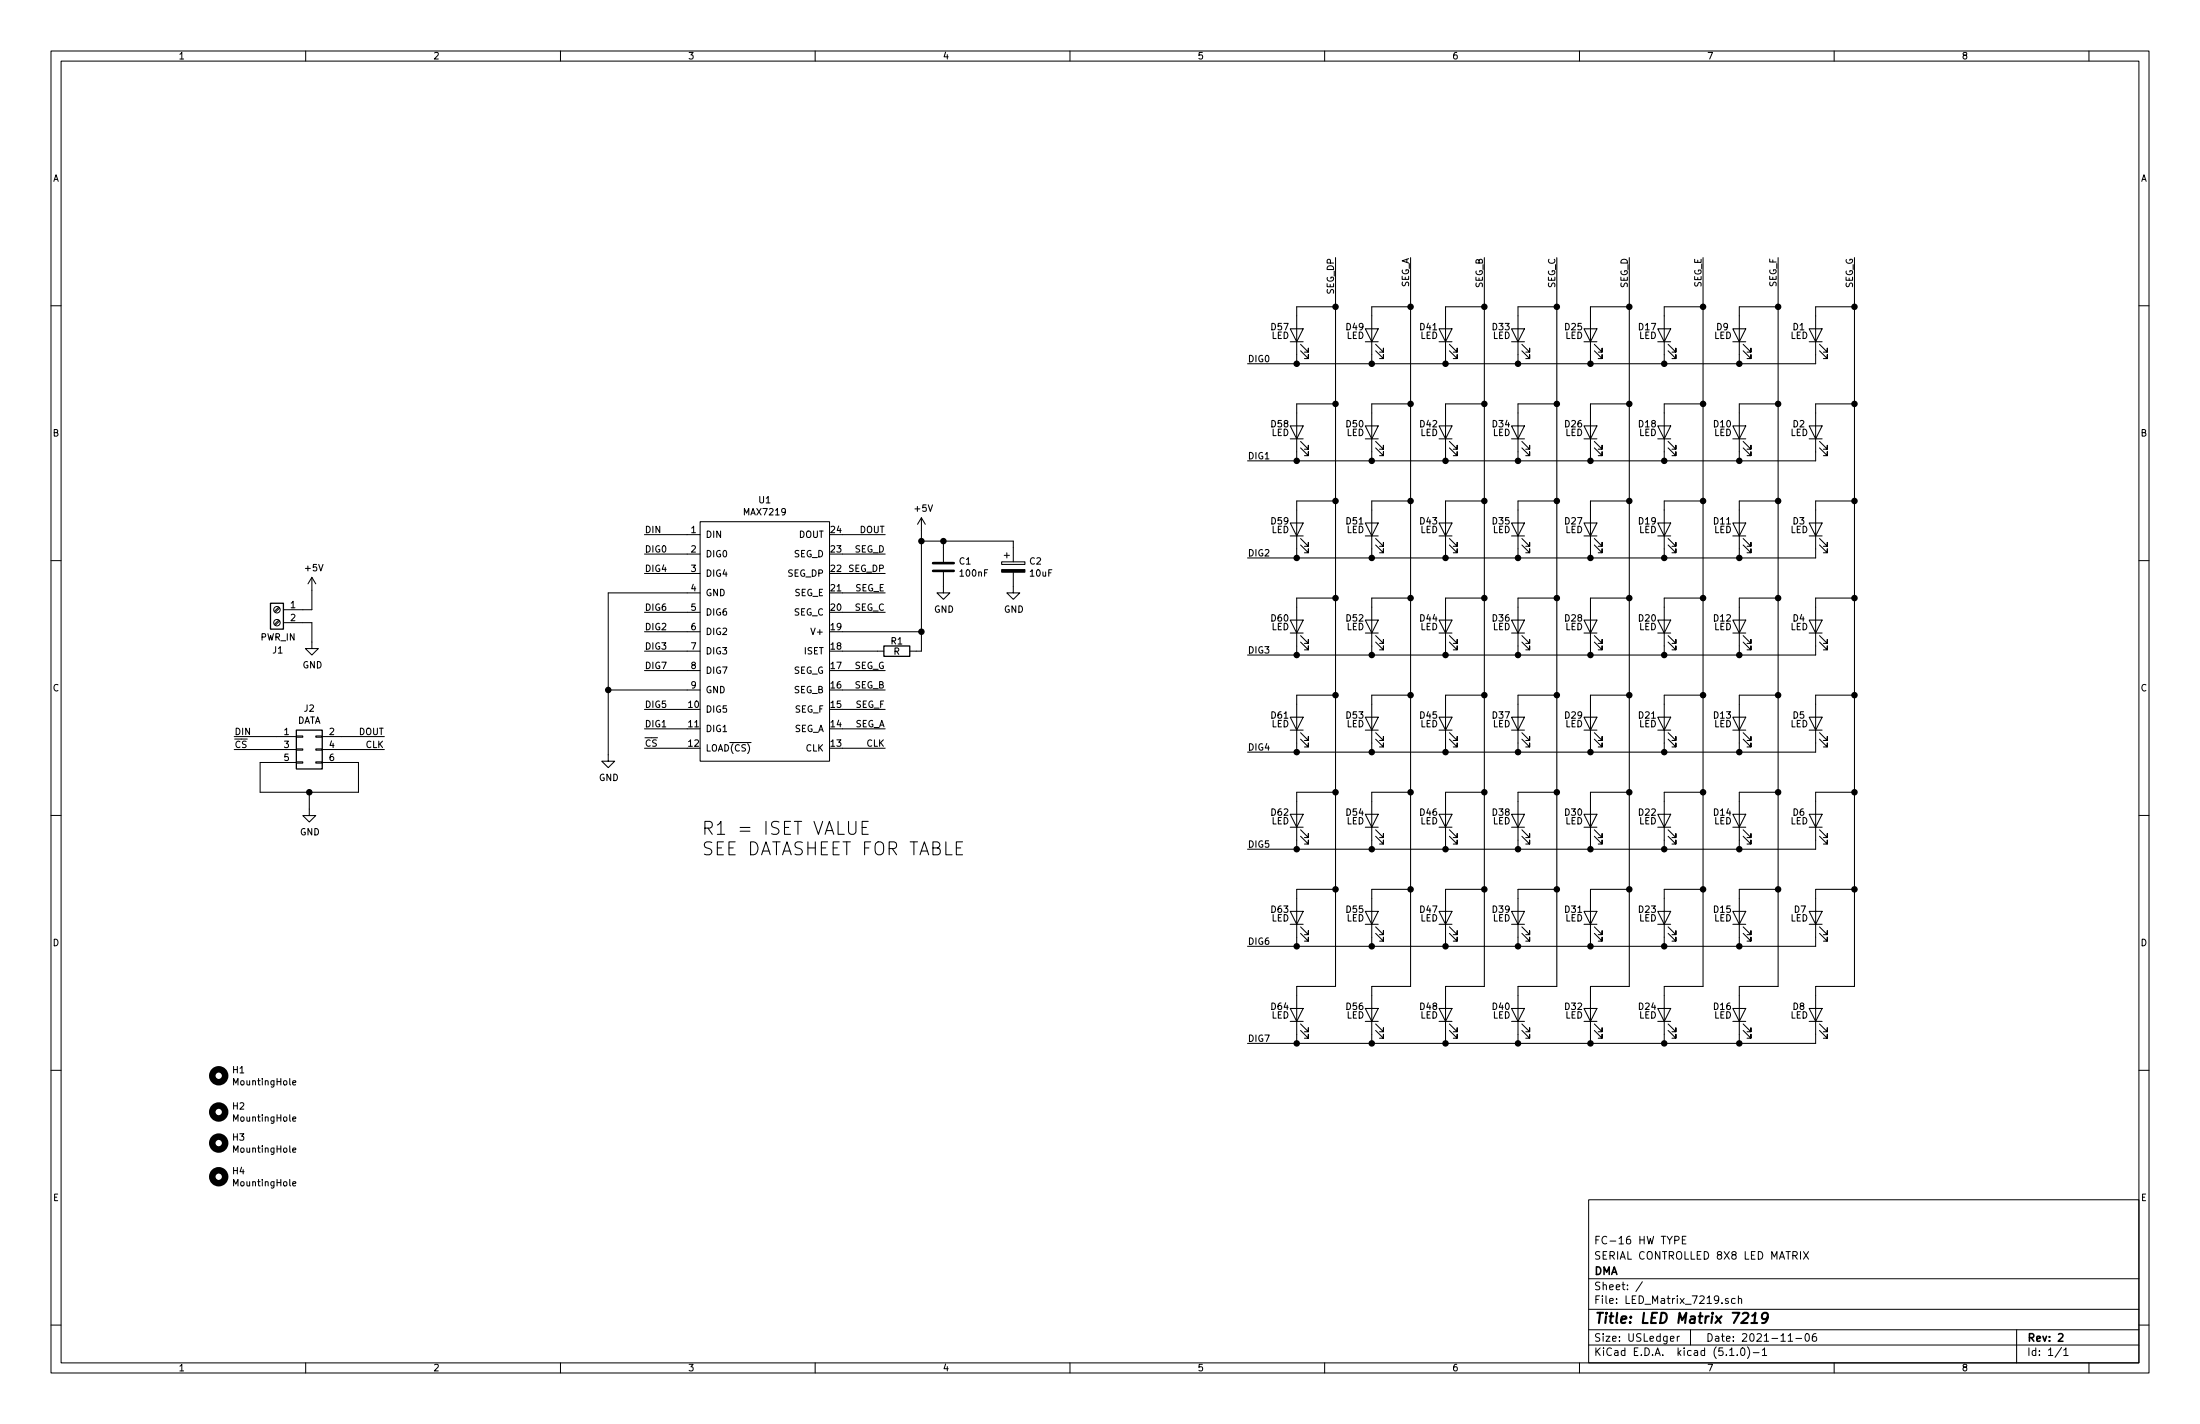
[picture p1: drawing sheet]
EESchema Schematic File Version 4
LIBS:LED_Matrix_7219-cache
EELAYER 29 0
EELAYER END
$Descr USLedger 17000 11000
encoding utf-8
Sheet 1 1
Title "LED Matrix 7219"
Date "2021-11-06"
Rev "2"
Comp "DMA"
Comment1 "SERIAL CONTROLLED 8X8 LED MATRIX"
Comment2 "FC-16 HW TYPE"
Comment3 ""
Comment4 ""
$EndDescr
$Comp
L MAX72XX_DISPLAY_DRIVER:MAX7219 U1
U 1 1
P 5910 4880
F 0 "U1" H 5910 5900 50  0000 C CNN
F 1 "MAX7219" H 5910 5807 50  0000 C CNN
F 2 "Package_DIP:DIP-24_W7.62mm" H 5910 4880 50  0001 C CNN
F 3 "" H 5910 4880 50  0001 C CNN
	1    5910 4880
	1    0    0    -1  
$EndComp
Wire Wire Line
	14030 7620 14330 7620
$Comp
L Device:LED D8
U 1 1
P 14030 7840
F 0 "D8" V 14090 7970 50  0000 C CNN
F 1 "LED" V 14023 7966 50  0000 C CNN
F 2 "LED_THT:LED_D5.0mm" H 14030 7840 50  0001 C CNN
F 3 "~" H 14030 7840 50  0001 C CNN
	1    14030 7840
	0    -1   -1   0   
$EndComp
$Comp
L Device:LED D16
U 1 1
P 13440 7840
F 0 "D16" V 13500 7970 50  0000 C CNN
F 1 "LED" V 13433 7966 50  0000 C CNN
F 2 "LED_THT:LED_D5.0mm" H 13440 7840 50  0001 C CNN
F 3 "~" H 13440 7840 50  0001 C CNN
	1    13440 7840
	0    -1   -1   0   
$EndComp
$Comp
L Device:LED D24
U 1 1
P 12860 7840
F 0 "D24" V 12920 7970 50  0000 C CNN
F 1 "LED" V 12853 7966 50  0000 C CNN
F 2 "LED_THT:LED_D5.0mm" H 12860 7840 50  0001 C CNN
F 3 "~" H 12860 7840 50  0001 C CNN
	1    12860 7840
	0    -1   -1   0   
$EndComp
$Comp
L Device:LED D32
U 1 1
P 12290 7840
F 0 "D32" V 12350 7970 50  0000 C CNN
F 1 "LED" V 12283 7966 50  0000 C CNN
F 2 "LED_THT:LED_D5.0mm" H 12290 7840 50  0001 C CNN
F 3 "~" H 12290 7840 50  0001 C CNN
	1    12290 7840
	0    -1   -1   0   
$EndComp
$Comp
L Device:LED D40
U 1 1
P 11730 7840
F 0 "D40" V 11790 7970 50  0000 C CNN
F 1 "LED" V 11723 7966 50  0000 C CNN
F 2 "LED_THT:LED_D5.0mm" H 11730 7840 50  0001 C CNN
F 3 "~" H 11730 7840 50  0001 C CNN
	1    11730 7840
	0    -1   -1   0   
$EndComp
$Comp
L Device:LED D48
U 1 1
P 11170 7840
F 0 "D48" V 11230 7970 50  0000 C CNN
F 1 "LED" V 11163 7966 50  0000 C CNN
F 2 "LED_THT:LED_D5.0mm" H 11170 7840 50  0001 C CNN
F 3 "~" H 11170 7840 50  0001 C CNN
	1    11170 7840
	0    -1   -1   0   
$EndComp
$Comp
L Device:LED D56
U 1 1
P 10600 7840
F 0 "D56" V 10660 7970 50  0000 C CNN
F 1 "LED" V 10593 7966 50  0000 C CNN
F 2 "LED_THT:LED_D5.0mm" H 10600 7840 50  0001 C CNN
F 3 "~" H 10600 7840 50  0001 C CNN
	1    10600 7840
	0    -1   -1   0   
$EndComp
$Comp
L Device:LED D64
U 1 1
P 10020 7840
F 0 "D64" V 10080 7970 50  0000 C CNN
F 1 "LED" V 10013 7966 50  0000 C CNN
F 2 "LED_THT:LED_D5.0mm" H 10020 7840 50  0001 C CNN
F 3 "~" H 10020 7840 50  0001 C CNN
	1    10020 7840
	0    -1   -1   0   
$EndComp
Wire Wire Line
	14030 7990 14030 8060
Wire Wire Line
	13440 7990 13440 8060
Wire Wire Line
	12860 7990 12860 8060
Wire Wire Line
	12290 7990 12290 8060
Wire Wire Line
	11730 7990 11730 8060
Wire Wire Line
	11170 7990 11170 8060
Wire Wire Line
	10600 7990 10600 8060
Wire Wire Line
	10020 7990 10020 8060
Wire Wire Line
	14030 8060 13440 8060
Connection ~ 13440 8060
Wire Wire Line
	13440 8060 12860 8060
Connection ~ 12860 8060
Wire Wire Line
	12860 8060 12290 8060
Connection ~ 12290 8060
Wire Wire Line
	12290 8060 11730 8060
Connection ~ 11730 8060
Wire Wire Line
	11730 8060 11170 8060
Connection ~ 11170 8060
Wire Wire Line
	11170 8060 10600 8060
Connection ~ 10600 8060
Wire Wire Line
	10600 8060 10020 8060
Connection ~ 10020 8060
Wire Wire Line
	10020 8060 9640 8060
$Comp
L Mechanical:MountingHole H1
U 1 1
P 1690 8310
F 0 "H1" H 1790 8357 50  0000 L CNN
F 1 "MountingHole" H 1790 8264 50  0000 L CNN
F 2 "MountingHole:MountingHole_2.7mm_M2.5" H 1690 8310 50  0001 C CNN
F 3 "~" H 1690 8310 50  0001 C CNN
	1    1690 8310
	1    0    0    -1  
$EndComp
$Comp
L Mechanical:MountingHole H2
U 1 1
P 1690 8590
F 0 "H2" H 1790 8637 50  0000 L CNN
F 1 "MountingHole" H 1790 8544 50  0000 L CNN
F 2 "MountingHole:MountingHole_2.7mm_M2.5" H 1690 8590 50  0001 C CNN
F 3 "~" H 1690 8590 50  0001 C CNN
	1    1690 8590
	1    0    0    -1  
$EndComp
$Comp
L Mechanical:MountingHole H3
U 1 1
P 1690 8830
F 0 "H3" H 1790 8877 50  0000 L CNN
F 1 "MountingHole" H 1790 8784 50  0000 L CNN
F 2 "MountingHole:MountingHole_2.7mm_M2.5" H 1690 8830 50  0001 C CNN
F 3 "~" H 1690 8830 50  0001 C CNN
	1    1690 8830
	1    0    0    -1  
$EndComp
$Comp
L Mechanical:MountingHole H4
U 1 1
P 1690 9090
F 0 "H4" H 1790 9137 50  0000 L CNN
F 1 "MountingHole" H 1790 9044 50  0000 L CNN
F 2 "MountingHole:MountingHole_2.7mm_M2.5" H 1690 9090 50  0001 C CNN
F 3 "~" H 1690 9090 50  0001 C CNN
	1    1690 9090
	1    0    0    -1  
$EndComp
Wire Wire Line
	14030 7620 14030 7690
Wire Wire Line
	13440 7620 13740 7620
Wire Wire Line
	13440 7620 13440 7690
Wire Wire Line
	12860 7620 13160 7620
Wire Wire Line
	12860 7620 12860 7690
Wire Wire Line
	12290 7620 12590 7620
Wire Wire Line
	12290 7620 12290 7690
Wire Wire Line
	11730 7620 12030 7620
Wire Wire Line
	11730 7620 11730 7690
Wire Wire Line
	11170 7620 11470 7620
Wire Wire Line
	11170 7620 11170 7690
Wire Wire Line
	10600 7620 10900 7620
Wire Wire Line
	10600 7620 10600 7690
Wire Wire Line
	10020 7620 10320 7620
Wire Wire Line
	10020 7620 10020 7690
Wire Wire Line
	5310 4280 4980 4280
Wire Wire Line
	5310 4430 4980 4430
Wire Wire Line
	5310 4730 4980 4730
Wire Wire Line
	5310 4880 4980 4880
Wire Wire Line
	5310 5030 4980 5030
Wire Wire Line
	5310 5180 4980 5180
Wire Wire Line
	5310 5480 4980 5480
Wire Wire Line
	5310 5630 4980 5630
Wire Wire Line
	5310 5780 4980 5780
Wire Wire Line
	5310 4130 4980 4130
Wire Wire Line
	6840 4280 6510 4280
Wire Wire Line
	6840 4430 6510 4430
Wire Wire Line
	6840 4730 6510 4730
Wire Wire Line
	6840 4580 6510 4580
Wire Wire Line
	6840 5180 6510 5180
Wire Wire Line
	6840 5330 6510 5330
Wire Wire Line
	6840 5480 6510 5480
Wire Wire Line
	6840 5630 6510 5630
Wire Wire Line
	6840 5780 6510 5780
Wire Wire Line
	6840 4130 6510 4130
Text Label 9640 8060 0    50   ~ 0
DIG7
Wire Wire Line
	14330 6870 14330 7620
Wire Wire Line
	13740 6870 13740 7620
Wire Wire Line
	13160 6870 13160 7620
Wire Wire Line
	12590 6870 12590 7620
Wire Wire Line
	12030 6870 12030 7620
Wire Wire Line
	11470 6870 11470 7620
Wire Wire Line
	10900 6870 10900 7620
Wire Wire Line
	10320 6870 10320 7620
Wire Wire Line
	14030 6870 14330 6870
$Comp
L Device:LED D7
U 1 1
P 14030 7090
F 0 "D7" V 14090 7210 50  0000 C CNN
F 1 "LED" V 14023 7216 50  0000 C CNN
F 2 "LED_THT:LED_D5.0mm" H 14030 7090 50  0001 C CNN
F 3 "~" H 14030 7090 50  0001 C CNN
	1    14030 7090
	0    -1   -1   0   
$EndComp
$Comp
L Device:LED D15
U 1 1
P 13440 7090
F 0 "D15" V 13500 7220 50  0000 C CNN
F 1 "LED" V 13433 7216 50  0000 C CNN
F 2 "LED_THT:LED_D5.0mm" H 13440 7090 50  0001 C CNN
F 3 "~" H 13440 7090 50  0001 C CNN
	1    13440 7090
	0    -1   -1   0   
$EndComp
$Comp
L Device:LED D23
U 1 1
P 12860 7090
F 0 "D23" V 12920 7220 50  0000 C CNN
F 1 "LED" V 12853 7216 50  0000 C CNN
F 2 "LED_THT:LED_D5.0mm" H 12860 7090 50  0001 C CNN
F 3 "~" H 12860 7090 50  0001 C CNN
	1    12860 7090
	0    -1   -1   0   
$EndComp
$Comp
L Device:LED D31
U 1 1
P 12290 7090
F 0 "D31" V 12350 7220 50  0000 C CNN
F 1 "LED" V 12283 7216 50  0000 C CNN
F 2 "LED_THT:LED_D5.0mm" H 12290 7090 50  0001 C CNN
F 3 "~" H 12290 7090 50  0001 C CNN
	1    12290 7090
	0    -1   -1   0   
$EndComp
$Comp
L Device:LED D39
U 1 1
P 11730 7090
F 0 "D39" V 11790 7220 50  0000 C CNN
F 1 "LED" V 11723 7216 50  0000 C CNN
F 2 "LED_THT:LED_D5.0mm" H 11730 7090 50  0001 C CNN
F 3 "~" H 11730 7090 50  0001 C CNN
	1    11730 7090
	0    -1   -1   0   
$EndComp
$Comp
L Device:LED D47
U 1 1
P 11170 7090
F 0 "D47" V 11230 7220 50  0000 C CNN
F 1 "LED" V 11163 7216 50  0000 C CNN
F 2 "LED_THT:LED_D5.0mm" H 11170 7090 50  0001 C CNN
F 3 "~" H 11170 7090 50  0001 C CNN
	1    11170 7090
	0    -1   -1   0   
$EndComp
$Comp
L Device:LED D55
U 1 1
P 10600 7090
F 0 "D55" V 10660 7220 50  0000 C CNN
F 1 "LED" V 10593 7216 50  0000 C CNN
F 2 "LED_THT:LED_D5.0mm" H 10600 7090 50  0001 C CNN
F 3 "~" H 10600 7090 50  0001 C CNN
	1    10600 7090
	0    -1   -1   0   
$EndComp
$Comp
L Device:LED D63
U 1 1
P 10020 7090
F 0 "D63" V 10080 7220 50  0000 C CNN
F 1 "LED" V 10013 7216 50  0000 C CNN
F 2 "LED_THT:LED_D5.0mm" H 10020 7090 50  0001 C CNN
F 3 "~" H 10020 7090 50  0001 C CNN
	1    10020 7090
	0    -1   -1   0   
$EndComp
Wire Wire Line
	14030 7240 14030 7310
Wire Wire Line
	13440 7240 13440 7310
Wire Wire Line
	12860 7240 12860 7310
Wire Wire Line
	12290 7240 12290 7310
Wire Wire Line
	11730 7240 11730 7310
Wire Wire Line
	11170 7240 11170 7310
Wire Wire Line
	10600 7240 10600 7310
Wire Wire Line
	10020 7240 10020 7310
Wire Wire Line
	14030 7310 13440 7310
Connection ~ 13440 7310
Wire Wire Line
	13440 7310 12860 7310
Connection ~ 12860 7310
Wire Wire Line
	12860 7310 12290 7310
Connection ~ 12290 7310
Wire Wire Line
	12290 7310 11730 7310
Connection ~ 11730 7310
Wire Wire Line
	11730 7310 11170 7310
Connection ~ 11170 7310
Wire Wire Line
	11170 7310 10600 7310
Connection ~ 10600 7310
Wire Wire Line
	10600 7310 10020 7310
Connection ~ 10020 7310
Wire Wire Line
	10020 7310 9640 7310
Wire Wire Line
	14030 6870 14030 6940
Wire Wire Line
	13440 6870 13740 6870
Wire Wire Line
	13440 6870 13440 6940
Wire Wire Line
	12860 6870 13160 6870
Wire Wire Line
	12860 6870 12860 6940
Wire Wire Line
	12290 6870 12590 6870
Wire Wire Line
	12290 6870 12290 6940
Wire Wire Line
	11730 6870 12030 6870
Wire Wire Line
	11730 6870 11730 6940
Wire Wire Line
	11170 6870 11470 6870
Wire Wire Line
	11170 6870 11170 6940
Wire Wire Line
	10600 6870 10900 6870
Wire Wire Line
	10600 6870 10600 6940
Wire Wire Line
	10020 6870 10320 6870
Wire Wire Line
	10020 6870 10020 6940
Text Label 9640 7310 0    50   ~ 0
DIG6
Wire Wire Line
	14330 6120 14330 6870
Wire Wire Line
	13740 6120 13740 6870
Wire Wire Line
	13160 6120 13160 6870
Wire Wire Line
	12590 6120 12590 6870
Wire Wire Line
	12030 6120 12030 6870
Wire Wire Line
	11470 6120 11470 6870
Wire Wire Line
	10900 6120 10900 6870
Wire Wire Line
	10320 6120 10320 6870
Connection ~ 10320 6870
Connection ~ 10900 6870
Connection ~ 11470 6870
Connection ~ 12030 6870
Connection ~ 12590 6870
Connection ~ 13160 6870
Connection ~ 13740 6870
Connection ~ 14330 6870
Wire Wire Line
	14030 6120 14330 6120
$Comp
L Device:LED D6
U 1 1
P 14030 6340
F 0 "D6" V 14090 6470 50  0000 C CNN
F 1 "LED" V 14023 6466 50  0000 C CNN
F 2 "LED_THT:LED_D5.0mm" H 14030 6340 50  0001 C CNN
F 3 "~" H 14030 6340 50  0001 C CNN
	1    14030 6340
	0    -1   -1   0   
$EndComp
$Comp
L Device:LED D14
U 1 1
P 13440 6340
F 0 "D14" V 13500 6470 50  0000 C CNN
F 1 "LED" V 13433 6466 50  0000 C CNN
F 2 "LED_THT:LED_D5.0mm" H 13440 6340 50  0001 C CNN
F 3 "~" H 13440 6340 50  0001 C CNN
	1    13440 6340
	0    -1   -1   0   
$EndComp
$Comp
L Device:LED D22
U 1 1
P 12860 6340
F 0 "D22" V 12920 6470 50  0000 C CNN
F 1 "LED" V 12853 6466 50  0000 C CNN
F 2 "LED_THT:LED_D5.0mm" H 12860 6340 50  0001 C CNN
F 3 "~" H 12860 6340 50  0001 C CNN
	1    12860 6340
	0    -1   -1   0   
$EndComp
$Comp
L Device:LED D30
U 1 1
P 12290 6340
F 0 "D30" V 12350 6470 50  0000 C CNN
F 1 "LED" V 12283 6466 50  0000 C CNN
F 2 "LED_THT:LED_D5.0mm" H 12290 6340 50  0001 C CNN
F 3 "~" H 12290 6340 50  0001 C CNN
	1    12290 6340
	0    -1   -1   0   
$EndComp
$Comp
L Device:LED D38
U 1 1
P 11730 6340
F 0 "D38" V 11790 6470 50  0000 C CNN
F 1 "LED" V 11723 6466 50  0000 C CNN
F 2 "LED_THT:LED_D5.0mm" H 11730 6340 50  0001 C CNN
F 3 "~" H 11730 6340 50  0001 C CNN
	1    11730 6340
	0    -1   -1   0   
$EndComp
$Comp
L Device:LED D46
U 1 1
P 11170 6340
F 0 "D46" V 11230 6470 50  0000 C CNN
F 1 "LED" V 11163 6466 50  0000 C CNN
F 2 "LED_THT:LED_D5.0mm" H 11170 6340 50  0001 C CNN
F 3 "~" H 11170 6340 50  0001 C CNN
	1    11170 6340
	0    -1   -1   0   
$EndComp
$Comp
L Device:LED D54
U 1 1
P 10600 6340
F 0 "D54" V 10660 6470 50  0000 C CNN
F 1 "LED" V 10593 6466 50  0000 C CNN
F 2 "LED_THT:LED_D5.0mm" H 10600 6340 50  0001 C CNN
F 3 "~" H 10600 6340 50  0001 C CNN
	1    10600 6340
	0    -1   -1   0   
$EndComp
$Comp
L Device:LED D62
U 1 1
P 10020 6340
F 0 "D62" V 10080 6470 50  0000 C CNN
F 1 "LED" V 10013 6466 50  0000 C CNN
F 2 "LED_THT:LED_D5.0mm" H 10020 6340 50  0001 C CNN
F 3 "~" H 10020 6340 50  0001 C CNN
	1    10020 6340
	0    -1   -1   0   
$EndComp
Wire Wire Line
	14030 6490 14030 6560
Wire Wire Line
	13440 6490 13440 6560
Wire Wire Line
	12860 6490 12860 6560
Wire Wire Line
	12290 6490 12290 6560
Wire Wire Line
	11730 6490 11730 6560
Wire Wire Line
	11170 6490 11170 6560
Wire Wire Line
	10600 6490 10600 6560
Wire Wire Line
	10020 6490 10020 6560
Wire Wire Line
	14030 6560 13440 6560
Connection ~ 13440 6560
Wire Wire Line
	13440 6560 12860 6560
Connection ~ 12860 6560
Wire Wire Line
	12860 6560 12290 6560
Connection ~ 12290 6560
Wire Wire Line
	12290 6560 11730 6560
Connection ~ 11730 6560
Wire Wire Line
	11730 6560 11170 6560
Connection ~ 11170 6560
Wire Wire Line
	11170 6560 10600 6560
Connection ~ 10600 6560
Wire Wire Line
	10600 6560 10020 6560
Connection ~ 10020 6560
Wire Wire Line
	10020 6560 9640 6560
Wire Wire Line
	14030 6120 14030 6190
Wire Wire Line
	13440 6120 13740 6120
Wire Wire Line
	13440 6120 13440 6190
Wire Wire Line
	12860 6120 13160 6120
Wire Wire Line
	12860 6120 12860 6190
Wire Wire Line
	12290 6120 12590 6120
Wire Wire Line
	12290 6120 12290 6190
Wire Wire Line
	11730 6120 12030 6120
Wire Wire Line
	11730 6120 11730 6190
Wire Wire Line
	11170 6120 11470 6120
Wire Wire Line
	11170 6120 11170 6190
Wire Wire Line
	10600 6120 10900 6120
Wire Wire Line
	10600 6120 10600 6190
Wire Wire Line
	10020 6120 10320 6120
Wire Wire Line
	10020 6120 10020 6190
Text Label 9640 6560 0    50   ~ 0
DIG5
Wire Wire Line
	14330 5370 14330 6120
Wire Wire Line
	13740 5370 13740 6120
Wire Wire Line
	13160 5370 13160 6120
Wire Wire Line
	12590 5370 12590 6120
Wire Wire Line
	12030 5370 12030 6120
Wire Wire Line
	11470 5370 11470 6120
Wire Wire Line
	10900 5370 10900 6120
Wire Wire Line
	10320 5370 10320 6120
Wire Wire Line
	14030 5370 14330 5370
$Comp
L Device:LED D5
U 1 1
P 14030 5590
F 0 "D5" V 14090 5720 50  0000 C CNN
F 1 "LED" V 14023 5716 50  0000 C CNN
F 2 "LED_THT:LED_D5.0mm" H 14030 5590 50  0001 C CNN
F 3 "~" H 14030 5590 50  0001 C CNN
	1    14030 5590
	0    -1   -1   0   
$EndComp
$Comp
L Device:LED D13
U 1 1
P 13440 5590
F 0 "D13" V 13500 5720 50  0000 C CNN
F 1 "LED" V 13433 5716 50  0000 C CNN
F 2 "LED_THT:LED_D5.0mm" H 13440 5590 50  0001 C CNN
F 3 "~" H 13440 5590 50  0001 C CNN
	1    13440 5590
	0    -1   -1   0   
$EndComp
$Comp
L Device:LED D21
U 1 1
P 12860 5590
F 0 "D21" V 12920 5720 50  0000 C CNN
F 1 "LED" V 12853 5716 50  0000 C CNN
F 2 "LED_THT:LED_D5.0mm" H 12860 5590 50  0001 C CNN
F 3 "~" H 12860 5590 50  0001 C CNN
	1    12860 5590
	0    -1   -1   0   
$EndComp
$Comp
L Device:LED D29
U 1 1
P 12290 5590
F 0 "D29" V 12350 5720 50  0000 C CNN
F 1 "LED" V 12283 5716 50  0000 C CNN
F 2 "LED_THT:LED_D5.0mm" H 12290 5590 50  0001 C CNN
F 3 "~" H 12290 5590 50  0001 C CNN
	1    12290 5590
	0    -1   -1   0   
$EndComp
$Comp
L Device:LED D37
U 1 1
P 11730 5590
F 0 "D37" V 11790 5720 50  0000 C CNN
F 1 "LED" V 11723 5716 50  0000 C CNN
F 2 "LED_THT:LED_D5.0mm" H 11730 5590 50  0001 C CNN
F 3 "~" H 11730 5590 50  0001 C CNN
	1    11730 5590
	0    -1   -1   0   
$EndComp
$Comp
L Device:LED D45
U 1 1
P 11170 5590
F 0 "D45" V 11230 5720 50  0000 C CNN
F 1 "LED" V 11163 5716 50  0000 C CNN
F 2 "LED_THT:LED_D5.0mm" H 11170 5590 50  0001 C CNN
F 3 "~" H 11170 5590 50  0001 C CNN
	1    11170 5590
	0    -1   -1   0   
$EndComp
$Comp
L Device:LED D53
U 1 1
P 10600 5590
F 0 "D53" V 10660 5720 50  0000 C CNN
F 1 "LED" V 10593 5716 50  0000 C CNN
F 2 "LED_THT:LED_D5.0mm" H 10600 5590 50  0001 C CNN
F 3 "~" H 10600 5590 50  0001 C CNN
	1    10600 5590
	0    -1   -1   0   
$EndComp
$Comp
L Device:LED D61
U 1 1
P 10020 5590
F 0 "D61" V 10080 5720 50  0000 C CNN
F 1 "LED" V 10013 5716 50  0000 C CNN
F 2 "LED_THT:LED_D5.0mm" H 10020 5590 50  0001 C CNN
F 3 "~" H 10020 5590 50  0001 C CNN
	1    10020 5590
	0    -1   -1   0   
$EndComp
Wire Wire Line
	14030 5740 14030 5810
Wire Wire Line
	13440 5740 13440 5810
Wire Wire Line
	12860 5740 12860 5810
Wire Wire Line
	12290 5740 12290 5810
Wire Wire Line
	11730 5740 11730 5810
Wire Wire Line
	11170 5740 11170 5810
Wire Wire Line
	10600 5740 10600 5810
Wire Wire Line
	10020 5740 10020 5810
Wire Wire Line
	14030 5810 13440 5810
Connection ~ 13440 5810
Wire Wire Line
	13440 5810 12860 5810
Connection ~ 12860 5810
Wire Wire Line
	12860 5810 12290 5810
Connection ~ 12290 5810
Wire Wire Line
	12290 5810 11730 5810
Connection ~ 11730 5810
Wire Wire Line
	11730 5810 11170 5810
Connection ~ 11170 5810
Wire Wire Line
	11170 5810 10600 5810
Connection ~ 10600 5810
Wire Wire Line
	10600 5810 10020 5810
Connection ~ 10020 5810
Wire Wire Line
	10020 5810 9640 5810
Wire Wire Line
	14030 5370 14030 5440
Wire Wire Line
	13440 5370 13740 5370
Wire Wire Line
	13440 5370 13440 5440
Wire Wire Line
	12860 5370 13160 5370
Wire Wire Line
	12860 5370 12860 5440
Wire Wire Line
	12290 5370 12590 5370
Wire Wire Line
	12290 5370 12290 5440
Wire Wire Line
	11730 5370 12030 5370
Wire Wire Line
	11730 5370 11730 5440
Wire Wire Line
	11170 5370 11470 5370
Wire Wire Line
	11170 5370 11170 5440
Wire Wire Line
	10600 5370 10900 5370
Wire Wire Line
	10600 5370 10600 5440
Wire Wire Line
	10020 5370 10320 5370
Wire Wire Line
	10020 5370 10020 5440
Text Label 9640 5810 0    50   ~ 0
DIG4
Wire Wire Line
	14330 4620 14330 5370
Wire Wire Line
	13740 4620 13740 5370
Wire Wire Line
	13160 4620 13160 5370
Wire Wire Line
	12590 4620 12590 5370
Wire Wire Line
	12030 4620 12030 5370
Wire Wire Line
	11470 4620 11470 5370
Wire Wire Line
	10900 4620 10900 5370
Wire Wire Line
	10320 4620 10320 5370
Wire Wire Line
	14030 4620 14330 4620
$Comp
L Device:LED D4
U 1 1
P 14030 4840
F 0 "D4" V 14090 4970 50  0000 C CNN
F 1 "LED" V 14023 4966 50  0000 C CNN
F 2 "LED_THT:LED_D5.0mm" H 14030 4840 50  0001 C CNN
F 3 "~" H 14030 4840 50  0001 C CNN
	1    14030 4840
	0    -1   -1   0   
$EndComp
$Comp
L Device:LED D12
U 1 1
P 13440 4840
F 0 "D12" V 13500 4970 50  0000 C CNN
F 1 "LED" V 13433 4966 50  0000 C CNN
F 2 "LED_THT:LED_D5.0mm" H 13440 4840 50  0001 C CNN
F 3 "~" H 13440 4840 50  0001 C CNN
	1    13440 4840
	0    -1   -1   0   
$EndComp
$Comp
L Device:LED D20
U 1 1
P 12860 4840
F 0 "D20" V 12920 4970 50  0000 C CNN
F 1 "LED" V 12853 4966 50  0000 C CNN
F 2 "LED_THT:LED_D5.0mm" H 12860 4840 50  0001 C CNN
F 3 "~" H 12860 4840 50  0001 C CNN
	1    12860 4840
	0    -1   -1   0   
$EndComp
$Comp
L Device:LED D28
U 1 1
P 12290 4840
F 0 "D28" V 12350 4970 50  0000 C CNN
F 1 "LED" V 12283 4966 50  0000 C CNN
F 2 "LED_THT:LED_D5.0mm" H 12290 4840 50  0001 C CNN
F 3 "~" H 12290 4840 50  0001 C CNN
	1    12290 4840
	0    -1   -1   0   
$EndComp
$Comp
L Device:LED D36
U 1 1
P 11730 4840
F 0 "D36" V 11790 4970 50  0000 C CNN
F 1 "LED" V 11723 4966 50  0000 C CNN
F 2 "LED_THT:LED_D5.0mm" H 11730 4840 50  0001 C CNN
F 3 "~" H 11730 4840 50  0001 C CNN
	1    11730 4840
	0    -1   -1   0   
$EndComp
$Comp
L Device:LED D44
U 1 1
P 11170 4840
F 0 "D44" V 11230 4970 50  0000 C CNN
F 1 "LED" V 11163 4966 50  0000 C CNN
F 2 "LED_THT:LED_D5.0mm" H 11170 4840 50  0001 C CNN
F 3 "~" H 11170 4840 50  0001 C CNN
	1    11170 4840
	0    -1   -1   0   
$EndComp
$Comp
L Device:LED D52
U 1 1
P 10600 4840
F 0 "D52" V 10660 4970 50  0000 C CNN
F 1 "LED" V 10593 4966 50  0000 C CNN
F 2 "LED_THT:LED_D5.0mm" H 10600 4840 50  0001 C CNN
F 3 "~" H 10600 4840 50  0001 C CNN
	1    10600 4840
	0    -1   -1   0   
$EndComp
$Comp
L Device:LED D60
U 1 1
P 10020 4840
F 0 "D60" V 10080 4970 50  0000 C CNN
F 1 "LED" V 10013 4966 50  0000 C CNN
F 2 "LED_THT:LED_D5.0mm" H 10020 4840 50  0001 C CNN
F 3 "~" H 10020 4840 50  0001 C CNN
	1    10020 4840
	0    -1   -1   0   
$EndComp
Wire Wire Line
	14030 4990 14030 5060
Wire Wire Line
	13440 4990 13440 5060
Wire Wire Line
	12860 4990 12860 5060
Wire Wire Line
	12290 4990 12290 5060
Wire Wire Line
	11730 4990 11730 5060
Wire Wire Line
	11170 4990 11170 5060
Wire Wire Line
	10600 4990 10600 5060
Wire Wire Line
	10020 4990 10020 5060
Wire Wire Line
	14030 5060 13440 5060
Connection ~ 13440 5060
Wire Wire Line
	13440 5060 12860 5060
Connection ~ 12860 5060
Wire Wire Line
	12860 5060 12290 5060
Connection ~ 12290 5060
Wire Wire Line
	12290 5060 11730 5060
Connection ~ 11730 5060
Wire Wire Line
	11730 5060 11170 5060
Connection ~ 11170 5060
Wire Wire Line
	11170 5060 10600 5060
Connection ~ 10600 5060
Wire Wire Line
	10600 5060 10020 5060
Connection ~ 10020 5060
Wire Wire Line
	10020 5060 9640 5060
Wire Wire Line
	14030 4620 14030 4690
Wire Wire Line
	13440 4620 13740 4620
Wire Wire Line
	13440 4620 13440 4690
Wire Wire Line
	12860 4620 13160 4620
Wire Wire Line
	12860 4620 12860 4690
Wire Wire Line
	12290 4620 12590 4620
Wire Wire Line
	12290 4620 12290 4690
Wire Wire Line
	11730 4620 12030 4620
Wire Wire Line
	11730 4620 11730 4690
Wire Wire Line
	11170 4620 11470 4620
Wire Wire Line
	11170 4620 11170 4690
Wire Wire Line
	10600 4620 10900 4620
Wire Wire Line
	10600 4620 10600 4690
Wire Wire Line
	10020 4620 10320 4620
Wire Wire Line
	10020 4620 10020 4690
Text Label 9640 5060 0    50   ~ 0
DIG3
Wire Wire Line
	14330 3870 14330 4620
Wire Wire Line
	13740 3870 13740 4620
Wire Wire Line
	13160 3870 13160 4620
Wire Wire Line
	12590 3870 12590 4620
Wire Wire Line
	12030 3870 12030 4620
Wire Wire Line
	11470 3870 11470 4620
Wire Wire Line
	10900 3870 10900 4620
Wire Wire Line
	10320 3870 10320 4620
Wire Wire Line
	14030 3870 14330 3870
$Comp
L Device:LED D3
U 1 1
P 14030 4090
F 0 "D3" V 14090 4220 50  0000 C CNN
F 1 "LED" V 14023 4216 50  0000 C CNN
F 2 "LED_THT:LED_D5.0mm" H 14030 4090 50  0001 C CNN
F 3 "~" H 14030 4090 50  0001 C CNN
	1    14030 4090
	0    -1   -1   0   
$EndComp
$Comp
L Device:LED D11
U 1 1
P 13440 4090
F 0 "D11" V 13500 4220 50  0000 C CNN
F 1 "LED" V 13433 4216 50  0000 C CNN
F 2 "LED_THT:LED_D5.0mm" H 13440 4090 50  0001 C CNN
F 3 "~" H 13440 4090 50  0001 C CNN
	1    13440 4090
	0    -1   -1   0   
$EndComp
$Comp
L Device:LED D19
U 1 1
P 12860 4090
F 0 "D19" V 12920 4220 50  0000 C CNN
F 1 "LED" V 12853 4216 50  0000 C CNN
F 2 "LED_THT:LED_D5.0mm" H 12860 4090 50  0001 C CNN
F 3 "~" H 12860 4090 50  0001 C CNN
	1    12860 4090
	0    -1   -1   0   
$EndComp
$Comp
L Device:LED D27
U 1 1
P 12290 4090
F 0 "D27" V 12350 4220 50  0000 C CNN
F 1 "LED" V 12283 4216 50  0000 C CNN
F 2 "LED_THT:LED_D5.0mm" H 12290 4090 50  0001 C CNN
F 3 "~" H 12290 4090 50  0001 C CNN
	1    12290 4090
	0    -1   -1   0   
$EndComp
$Comp
L Device:LED D35
U 1 1
P 11730 4090
F 0 "D35" V 11790 4220 50  0000 C CNN
F 1 "LED" V 11723 4216 50  0000 C CNN
F 2 "LED_THT:LED_D5.0mm" H 11730 4090 50  0001 C CNN
F 3 "~" H 11730 4090 50  0001 C CNN
	1    11730 4090
	0    -1   -1   0   
$EndComp
$Comp
L Device:LED D43
U 1 1
P 11170 4090
F 0 "D43" V 11230 4220 50  0000 C CNN
F 1 "LED" V 11163 4216 50  0000 C CNN
F 2 "LED_THT:LED_D5.0mm" H 11170 4090 50  0001 C CNN
F 3 "~" H 11170 4090 50  0001 C CNN
	1    11170 4090
	0    -1   -1   0   
$EndComp
$Comp
L Device:LED D51
U 1 1
P 10600 4090
F 0 "D51" V 10660 4220 50  0000 C CNN
F 1 "LED" V 10593 4216 50  0000 C CNN
F 2 "LED_THT:LED_D5.0mm" H 10600 4090 50  0001 C CNN
F 3 "~" H 10600 4090 50  0001 C CNN
	1    10600 4090
	0    -1   -1   0   
$EndComp
$Comp
L Device:LED D59
U 1 1
P 10020 4090
F 0 "D59" V 10080 4220 50  0000 C CNN
F 1 "LED" V 10013 4216 50  0000 C CNN
F 2 "LED_THT:LED_D5.0mm" H 10020 4090 50  0001 C CNN
F 3 "~" H 10020 4090 50  0001 C CNN
	1    10020 4090
	0    -1   -1   0   
$EndComp
Wire Wire Line
	14030 4240 14030 4310
Wire Wire Line
	13440 4240 13440 4310
Wire Wire Line
	12860 4240 12860 4310
Wire Wire Line
	12290 4240 12290 4310
Wire Wire Line
	11730 4240 11730 4310
Wire Wire Line
	11170 4240 11170 4310
Wire Wire Line
	10600 4240 10600 4310
Wire Wire Line
	10020 4240 10020 4310
Wire Wire Line
	14030 4310 13440 4310
Connection ~ 13440 4310
Wire Wire Line
	13440 4310 12860 4310
Connection ~ 12860 4310
Wire Wire Line
	12860 4310 12290 4310
Connection ~ 12290 4310
Wire Wire Line
	12290 4310 11730 4310
Connection ~ 11730 4310
Wire Wire Line
	11730 4310 11170 4310
Connection ~ 11170 4310
Wire Wire Line
	11170 4310 10600 4310
Connection ~ 10600 4310
Wire Wire Line
	10600 4310 10020 4310
Connection ~ 10020 4310
Wire Wire Line
	10020 4310 9640 4310
Wire Wire Line
	14030 3870 14030 3940
Wire Wire Line
	13440 3870 13740 3870
Wire Wire Line
	13440 3870 13440 3940
Wire Wire Line
	12860 3870 13160 3870
Wire Wire Line
	12860 3870 12860 3940
Wire Wire Line
	12290 3870 12590 3870
Wire Wire Line
	12290 3870 12290 3940
Wire Wire Line
	11730 3870 12030 3870
Wire Wire Line
	11730 3870 11730 3940
Wire Wire Line
	11170 3870 11470 3870
Wire Wire Line
	11170 3870 11170 3940
Wire Wire Line
	10600 3870 10900 3870
Wire Wire Line
	10600 3870 10600 3940
Wire Wire Line
	10020 3870 10320 3870
Wire Wire Line
	10020 3870 10020 3940
Text Label 9640 4310 0    50   ~ 0
DIG2
Wire Wire Line
	14330 3120 14330 3870
Wire Wire Line
	13740 3120 13740 3870
Wire Wire Line
	13160 3120 13160 3870
Wire Wire Line
	12590 3120 12590 3870
Wire Wire Line
	12030 3120 12030 3870
Wire Wire Line
	11470 3120 11470 3870
Wire Wire Line
	10900 3120 10900 3870
Wire Wire Line
	10320 3120 10320 3870
Wire Wire Line
	14030 3120 14330 3120
$Comp
L Device:LED D2
U 1 1
P 14030 3340
F 0 "D2" V 14090 3470 50  0000 C CNN
F 1 "LED" V 14023 3466 50  0000 C CNN
F 2 "LED_THT:LED_D5.0mm" H 14030 3340 50  0001 C CNN
F 3 "~" H 14030 3340 50  0001 C CNN
	1    14030 3340
	0    -1   -1   0   
$EndComp
$Comp
L Device:LED D10
U 1 1
P 13440 3340
F 0 "D10" V 13500 3470 50  0000 C CNN
F 1 "LED" V 13433 3466 50  0000 C CNN
F 2 "LED_THT:LED_D5.0mm" H 13440 3340 50  0001 C CNN
F 3 "~" H 13440 3340 50  0001 C CNN
	1    13440 3340
	0    -1   -1   0   
$EndComp
$Comp
L Device:LED D18
U 1 1
P 12860 3340
F 0 "D18" V 12920 3470 50  0000 C CNN
F 1 "LED" V 12853 3466 50  0000 C CNN
F 2 "LED_THT:LED_D5.0mm" H 12860 3340 50  0001 C CNN
F 3 "~" H 12860 3340 50  0001 C CNN
	1    12860 3340
	0    -1   -1   0   
$EndComp
$Comp
L Device:LED D26
U 1 1
P 12290 3340
F 0 "D26" V 12350 3470 50  0000 C CNN
F 1 "LED" V 12283 3466 50  0000 C CNN
F 2 "LED_THT:LED_D5.0mm" H 12290 3340 50  0001 C CNN
F 3 "~" H 12290 3340 50  0001 C CNN
	1    12290 3340
	0    -1   -1   0   
$EndComp
$Comp
L Device:LED D34
U 1 1
P 11730 3340
F 0 "D34" V 11790 3470 50  0000 C CNN
F 1 "LED" V 11723 3466 50  0000 C CNN
F 2 "LED_THT:LED_D5.0mm" H 11730 3340 50  0001 C CNN
F 3 "~" H 11730 3340 50  0001 C CNN
	1    11730 3340
	0    -1   -1   0   
$EndComp
$Comp
L Device:LED D42
U 1 1
P 11170 3340
F 0 "D42" V 11230 3470 50  0000 C CNN
F 1 "LED" V 11163 3466 50  0000 C CNN
F 2 "LED_THT:LED_D5.0mm" H 11170 3340 50  0001 C CNN
F 3 "~" H 11170 3340 50  0001 C CNN
	1    11170 3340
	0    -1   -1   0   
$EndComp
$Comp
L Device:LED D50
U 1 1
P 10600 3340
F 0 "D50" V 10660 3470 50  0000 C CNN
F 1 "LED" V 10593 3466 50  0000 C CNN
F 2 "LED_THT:LED_D5.0mm" H 10600 3340 50  0001 C CNN
F 3 "~" H 10600 3340 50  0001 C CNN
	1    10600 3340
	0    -1   -1   0   
$EndComp
$Comp
L Device:LED D58
U 1 1
P 10020 3340
F 0 "D58" V 10080 3470 50  0000 C CNN
F 1 "LED" V 10013 3466 50  0000 C CNN
F 2 "LED_THT:LED_D5.0mm" H 10020 3340 50  0001 C CNN
F 3 "~" H 10020 3340 50  0001 C CNN
	1    10020 3340
	0    -1   -1   0   
$EndComp
Wire Wire Line
	14030 3490 14030 3560
Wire Wire Line
	13440 3490 13440 3560
Wire Wire Line
	12860 3490 12860 3560
Wire Wire Line
	12290 3490 12290 3560
Wire Wire Line
	11730 3490 11730 3560
Wire Wire Line
	11170 3490 11170 3560
Wire Wire Line
	10600 3490 10600 3560
Wire Wire Line
	10020 3490 10020 3560
Wire Wire Line
	14030 3560 13440 3560
Connection ~ 13440 3560
Wire Wire Line
	13440 3560 12860 3560
Connection ~ 12860 3560
Wire Wire Line
	12860 3560 12290 3560
Connection ~ 12290 3560
Wire Wire Line
	12290 3560 11730 3560
Connection ~ 11730 3560
Wire Wire Line
	11730 3560 11170 3560
Connection ~ 11170 3560
Wire Wire Line
	11170 3560 10600 3560
Connection ~ 10600 3560
Wire Wire Line
	10600 3560 10020 3560
Connection ~ 10020 3560
Wire Wire Line
	10020 3560 9640 3560
Wire Wire Line
	14030 3120 14030 3190
Wire Wire Line
	13440 3120 13740 3120
Wire Wire Line
	13440 3120 13440 3190
Wire Wire Line
	12860 3120 13160 3120
Wire Wire Line
	12860 3120 12860 3190
Wire Wire Line
	12290 3120 12590 3120
Wire Wire Line
	12290 3120 12290 3190
Wire Wire Line
	11730 3120 12030 3120
Wire Wire Line
	11730 3120 11730 3190
Wire Wire Line
	11170 3120 11470 3120
Wire Wire Line
	11170 3120 11170 3190
Wire Wire Line
	10600 3120 10900 3120
Wire Wire Line
	10600 3120 10600 3190
Wire Wire Line
	10020 3120 10320 3120
Wire Wire Line
	10020 3120 10020 3190
Text Label 9640 3560 0    50   ~ 0
DIG1
Wire Wire Line
	14330 2370 14330 3120
Wire Wire Line
	13740 2370 13740 3120
Wire Wire Line
	13160 2370 13160 3120
Wire Wire Line
	12590 2370 12590 3120
Wire Wire Line
	12030 2370 12030 3120
Wire Wire Line
	11470 2370 11470 3120
Wire Wire Line
	10900 2370 10900 3120
Wire Wire Line
	10320 2370 10320 3120
Connection ~ 10320 3120
Connection ~ 10320 3870
Connection ~ 10320 4620
Connection ~ 10320 5370
Connection ~ 10320 6120
Connection ~ 10900 3120
Connection ~ 10900 3870
Connection ~ 10900 4620
Connection ~ 10900 5370
Connection ~ 10900 6120
Connection ~ 11470 3120
Connection ~ 11470 3870
Connection ~ 11470 4620
Connection ~ 11470 5370
Connection ~ 11470 6120
Connection ~ 12030 3120
Connection ~ 12030 3870
Connection ~ 12030 4620
Connection ~ 12030 5370
Connection ~ 12030 6120
Connection ~ 12590 3120
Connection ~ 12590 3870
Connection ~ 12590 4620
Connection ~ 12590 5370
Connection ~ 12590 6120
Connection ~ 13160 3120
Connection ~ 13160 3870
Connection ~ 13160 4620
Connection ~ 13160 5370
Connection ~ 13160 6120
Connection ~ 13740 3120
Connection ~ 13740 3870
Connection ~ 13740 4620
Connection ~ 13740 5370
Connection ~ 13740 6120
Connection ~ 14330 3120
Connection ~ 14330 3870
Connection ~ 14330 4620
Connection ~ 14330 5370
Connection ~ 14330 6120
Wire Wire Line
	14030 2370 14330 2370
$Comp
L Device:LED D1
U 1 1
P 14030 2590
F 0 "D1" V 14090 2720 50  0000 C CNN
F 1 "LED" V 14023 2716 50  0000 C CNN
F 2 "LED_THT:LED_D5.0mm" H 14030 2590 50  0001 C CNN
F 3 "~" H 14030 2590 50  0001 C CNN
	1    14030 2590
	0    -1   -1   0   
$EndComp
$Comp
L Device:LED D9
U 1 1
P 13440 2590
F 0 "D9" V 13500 2720 50  0000 C CNN
F 1 "LED" V 13433 2716 50  0000 C CNN
F 2 "LED_THT:LED_D5.0mm" H 13440 2590 50  0001 C CNN
F 3 "~" H 13440 2590 50  0001 C CNN
	1    13440 2590
	0    -1   -1   0   
$EndComp
$Comp
L Device:LED D17
U 1 1
P 12860 2590
F 0 "D17" V 12920 2720 50  0000 C CNN
F 1 "LED" V 12853 2716 50  0000 C CNN
F 2 "LED_THT:LED_D5.0mm" H 12860 2590 50  0001 C CNN
F 3 "~" H 12860 2590 50  0001 C CNN
	1    12860 2590
	0    -1   -1   0   
$EndComp
$Comp
L Device:LED D25
U 1 1
P 12290 2590
F 0 "D25" V 12350 2720 50  0000 C CNN
F 1 "LED" V 12283 2716 50  0000 C CNN
F 2 "LED_THT:LED_D5.0mm" H 12290 2590 50  0001 C CNN
F 3 "~" H 12290 2590 50  0001 C CNN
	1    12290 2590
	0    -1   -1   0   
$EndComp
$Comp
L Device:LED D33
U 1 1
P 11730 2590
F 0 "D33" V 11790 2720 50  0000 C CNN
F 1 "LED" V 11723 2716 50  0000 C CNN
F 2 "LED_THT:LED_D5.0mm" H 11730 2590 50  0001 C CNN
F 3 "~" H 11730 2590 50  0001 C CNN
	1    11730 2590
	0    -1   -1   0   
$EndComp
$Comp
L Device:LED D41
U 1 1
P 11170 2590
F 0 "D41" V 11230 2720 50  0000 C CNN
F 1 "LED" V 11163 2716 50  0000 C CNN
F 2 "LED_THT:LED_D5.0mm" H 11170 2590 50  0001 C CNN
F 3 "~" H 11170 2590 50  0001 C CNN
	1    11170 2590
	0    -1   -1   0   
$EndComp
$Comp
L Device:LED D49
U 1 1
P 10600 2590
F 0 "D49" V 10660 2720 50  0000 C CNN
F 1 "LED" V 10593 2716 50  0000 C CNN
F 2 "LED_THT:LED_D5.0mm" H 10600 2590 50  0001 C CNN
F 3 "~" H 10600 2590 50  0001 C CNN
	1    10600 2590
	0    -1   -1   0   
$EndComp
$Comp
L Device:LED D57
U 1 1
P 10020 2590
F 0 "D57" V 10080 2720 50  0000 C CNN
F 1 "LED" V 10013 2716 50  0000 C CNN
F 2 "LED_THT:LED_D5.0mm" H 10020 2590 50  0001 C CNN
F 3 "~" H 10020 2590 50  0001 C CNN
	1    10020 2590
	0    -1   -1   0   
$EndComp
Wire Wire Line
	14030 2740 14030 2810
Wire Wire Line
	13440 2740 13440 2810
Wire Wire Line
	12860 2740 12860 2810
Wire Wire Line
	12290 2740 12290 2810
Wire Wire Line
	11730 2740 11730 2810
Wire Wire Line
	11170 2740 11170 2810
Wire Wire Line
	10600 2740 10600 2810
Wire Wire Line
	10020 2740 10020 2810
Wire Wire Line
	14030 2810 13440 2810
Connection ~ 13440 2810
Wire Wire Line
	13440 2810 12860 2810
Connection ~ 12860 2810
Wire Wire Line
	12860 2810 12290 2810
Connection ~ 12290 2810
Wire Wire Line
	12290 2810 11730 2810
Connection ~ 11730 2810
Wire Wire Line
	11730 2810 11170 2810
Connection ~ 11170 2810
Wire Wire Line
	11170 2810 10600 2810
Connection ~ 10600 2810
Wire Wire Line
	10600 2810 10020 2810
Connection ~ 10020 2810
Wire Wire Line
	10020 2810 9640 2810
Wire Wire Line
	14030 2370 14030 2440
Wire Wire Line
	13440 2370 13740 2370
Wire Wire Line
	13440 2370 13440 2440
Wire Wire Line
	12860 2370 13160 2370
Wire Wire Line
	12860 2370 12860 2440
Wire Wire Line
	12290 2370 12590 2370
Wire Wire Line
	12290 2370 12290 2440
Wire Wire Line
	11730 2370 12030 2370
Wire Wire Line
	11730 2370 11730 2440
Wire Wire Line
	11170 2370 11470 2370
Wire Wire Line
	11170 2370 11170 2440
Wire Wire Line
	10600 2370 10900 2370
Wire Wire Line
	10600 2370 10600 2440
Wire Wire Line
	10020 2370 10320 2370
Wire Wire Line
	10020 2370 10020 2440
Text Label 9640 2810 0    50   ~ 0
DIG0
Wire Wire Line
	14330 1990 14330 2370
Connection ~ 14330 2370
Wire Wire Line
	13740 1990 13740 2370
Wire Wire Line
	13160 1990 13160 2370
Wire Wire Line
	12590 1990 12590 2370
Wire Wire Line
	12030 1990 12030 2370
Wire Wire Line
	11470 1990 11470 2370
Wire Wire Line
	10900 1990 10900 2370
Wire Wire Line
	10320 1990 10320 2370
Connection ~ 10320 2370
Connection ~ 10900 2370
Connection ~ 11470 2370
Connection ~ 12030 2370
Connection ~ 12590 2370
Connection ~ 13160 2370
Connection ~ 13740 2370
Text Label 14330 1990 3    50   ~ 0
SEG_G
Text Label 13740 1990 3    50   ~ 0
SEG_F
Text Label 13160 1990 3    50   ~ 0
SEG_E
Text Label 12590 1990 3    50   ~ 0
SEG_D
Text Label 12030 1990 3    50   ~ 0
SEG_C
Text Label 11470 1990 3    50   ~ 0
SEG_B
Text Label 10900 1990 3    50   ~ 0
SEG_A
Text Label 10320 1990 3    50   ~ 0
SEG_DP
Text Label 4980 4130 0    50   ~ 0
DIN
Text Label 4980 4280 0    50   ~ 0
DIG0
Text Label 4980 4430 0    50   ~ 0
DIG4
Text Label 4980 4730 0    50   ~ 0
DIG6
Text Label 4980 4880 0    50   ~ 0
DIG2
Text Label 4980 5030 0    50   ~ 0
DIG3
Text Label 4980 5180 0    50   ~ 0
DIG7
Text Label 4980 5480 0    50   ~ 0
DIG5
Text Label 4980 5630 0    50   ~ 0
DIG1
Text Label 4980 5780 0    50   ~ 0
~CS
Text Label 6840 4130 2    50   ~ 0
DOUT
Text Label 6840 4280 2    50   ~ 0
SEG_D
Text Label 6840 4430 2    50   ~ 0
SEG_DP
Text Label 6840 4580 2    50   ~ 0
SEG_E
Text Label 6840 4730 2    50   ~ 0
SEG_C
Text Label 6840 5180 2    50   ~ 0
SEG_G
Text Label 6840 5330 2    50   ~ 0
SEG_B
Text Label 6840 5480 2    50   ~ 0
SEG_F
Text Label 6840 5630 2    50   ~ 0
SEG_A
Text Label 6840 5780 2    50   ~ 0
CLK
Wire Wire Line
	4700 4580 4700 5330
Wire Wire Line
	4700 4580 5310 4580
Wire Wire Line
	4700 5330 5310 5330
Wire Wire Line
	4700 5330 4700 5830
Connection ~ 4700 5330
$Comp
L power:GND #PWR0101
U 1 1
P 4700 5830
F 0 "#PWR0101" H 4700 5580 50  0001 C CNN
F 1 "GND" H 4705 5655 50  0000 C CNN
F 2 "" H 4700 5830 50  0001 C CNN
F 3 "" H 4700 5830 50  0001 C CNN
	1    4700 5830
	1    0    0    -1  
$EndComp
$Comp
L power:+5V #PWR0102
U 1 1
P 7120 4100
F 0 "#PWR0102" H 7120 3950 50  0001 C CNN
F 1 "+5V" H 7135 4275 50  0000 C CNN
F 2 "" H 7120 4100 50  0001 C CNN
F 3 "" H 7120 4100 50  0001 C CNN
	1    7120 4100
	1    0    0    -1  
$EndComp
Wire Wire Line
	6510 4880 7120 4880
$Comp
L Device:R R1
U 1 1
P 6930 5030
F 0 "R1" V 6850 5030 50  0000 C CNN
F 1 "R" V 6930 5030 50  0000 C CNN
F 2 "Resistor_THT:R_Axial_DIN0207_L6.3mm_D2.5mm_P7.62mm_Horizontal" V 6860 5030 50  0001 C CNN
F 3 "~" H 6930 5030 50  0001 C CNN
	1    6930 5030
	0    1    1    0   
$EndComp
Wire Wire Line
	6510 5030 6780 5030
Wire Wire Line
	7080 5030 7120 5030
Wire Wire Line
	7120 5030 7120 4880
Connection ~ 7120 4880
$Comp
L Device:CP C2
U 1 1
P 7830 4380
F 0 "C2" H 7949 4427 50  0000 L CNN
F 1 "10uF" H 7949 4334 50  0000 L CNN
F 2 "Capacitor_THT:CP_Radial_D5.0mm_P2.50mm" H 7868 4230 50  0001 C CNN
F 3 "~" H 7830 4380 50  0001 C CNN
	1    7830 4380
	1    0    0    -1  
$EndComp
Wire Wire Line
	7830 4230 7830 4180
$Comp
L power:GND #PWR0103
U 1 1
P 7830 4530
F 0 "#PWR0103" H 7830 4280 50  0001 C CNN
F 1 "GND" H 7835 4355 50  0000 C CNN
F 2 "" H 7830 4530 50  0001 C CNN
F 3 "" H 7830 4530 50  0001 C CNN
	1    7830 4530
	1    0    0    -1  
$EndComp
$Comp
L Connector:Screw_Terminal_01x02 J1
U 1 1
P 2140 4710
F 0 "J1" H 2180 4400 50  0000 R CNN
F 1 "PWR_IN" H 2270 4500 50  0000 R CNN
F 2 "TerminalBlock:TerminalBlock_bornier-2_P5.08mm" H 2140 4710 50  0001 C CNN
F 3 "~" H 2140 4710 50  0001 C CNN
	1    2140 4710
	-1   0    0    -1  
$EndComp
$Comp
L power:GND #PWR0104
U 1 1
P 2410 4960
F 0 "#PWR0104" H 2410 4710 50  0001 C CNN
F 1 "GND" H 2415 4785 50  0000 C CNN
F 2 "" H 2410 4960 50  0001 C CNN
F 3 "" H 2410 4960 50  0001 C CNN
	1    2410 4960
	1    0    0    -1  
$EndComp
Wire Wire Line
	2340 4810 2410 4810
Wire Wire Line
	2410 4810 2410 4960
Wire Wire Line
	2340 4710 2410 4710
Wire Wire Line
	2410 4710 2410 4560
$Comp
L power:+5V #PWR0105
U 1 1
P 2410 4560
F 0 "#PWR0105" H 2410 4410 50  0001 C CNN
F 1 "+5V" H 2425 4735 50  0000 C CNN
F 2 "" H 2410 4560 50  0001 C CNN
F 3 "" H 2410 4560 50  0001 C CNN
	1    2410 4560
	1    0    0    -1  
$EndComp
Wire Wire Line
	2140 5690 1810 5690
Text Label 1810 5690 0    50   ~ 0
DIN
Wire Wire Line
	2970 5690 2640 5690
Text Label 2970 5690 2    50   ~ 0
DOUT
Wire Wire Line
	2140 5790 1810 5790
Text Label 1810 5790 0    50   ~ 0
~CS
Wire Wire Line
	2970 5790 2640 5790
Text Label 2970 5790 2    50   ~ 0
CLK
$Comp
L power:GND #PWR0106
U 1 1
P 2390 6250
F 0 "#PWR0106" H 2390 6000 50  0001 C CNN
F 1 "GND" H 2395 6075 50  0000 C CNN
F 2 "" H 2390 6250 50  0001 C CNN
F 3 "" H 2390 6250 50  0001 C CNN
	1    2390 6250
	1    0    0    -1  
$EndComp
Wire Wire Line
	2140 5890 2010 5890
Wire Wire Line
	2390 6120 2390 6250
Wire Wire Line
	2770 5890 2640 5890
Wire Wire Line
	2010 5890 2010 6120
Wire Wire Line
	2010 6120 2390 6120
Wire Wire Line
	2770 5890 2770 6120
Wire Wire Line
	2770 6120 2390 6120
Connection ~ 2390 6120
Text Notes 5420 6620 0    100  ~ 0
R1 = ISET VALUE\nSEE DATASHEET FOR TABLE
$Comp
L Device:C C1
U 1 1
P 7290 4380
F 0 "C1" H 7405 4427 50  0000 L CNN
F 1 "100nF" H 7405 4334 50  0000 L CNN
F 2 "Capacitor_THT:C_Disc_D3.8mm_W2.6mm_P2.50mm" H 7328 4230 50  0001 C CNN
F 3 "~" H 7290 4380 50  0001 C CNN
	1    7290 4380
	1    0    0    -1  
$EndComp
Wire Wire Line
	7290 4230 7290 4180
$Comp
L power:GND #PWR0107
U 1 1
P 7290 4530
F 0 "#PWR0107" H 7290 4280 50  0001 C CNN
F 1 "GND" H 7295 4355 50  0000 C CNN
F 2 "" H 7290 4530 50  0001 C CNN
F 3 "" H 7290 4530 50  0001 C CNN
	1    7290 4530
	1    0    0    -1  
$EndComp
Wire Wire Line
	7120 4100 7120 4180
Connection ~ 7120 4180
Wire Wire Line
	7120 4180 7120 4880
Wire Wire Line
	7120 4180 7290 4180
Connection ~ 7290 4180
Wire Wire Line
	7290 4180 7830 4180
$Comp
L Connector_Generic:Conn_02x03_Odd_Even J2
U 1 1
P 2340 5790
F 0 "J2" H 2390 6110 50  0000 C CNN
F 1 "DATA" H 2390 6017 50  0000 C CNN
F 2 "Connector_PinHeader_2.54mm:PinHeader_2x03_P2.54mm_Vertical" H 2340 5790 50  0001 C CNN
F 3 "~" H 2340 5790 50  0001 C CNN
	1    2340 5790
	1    0    0    -1  
$EndComp
$EndSCHEMATC
